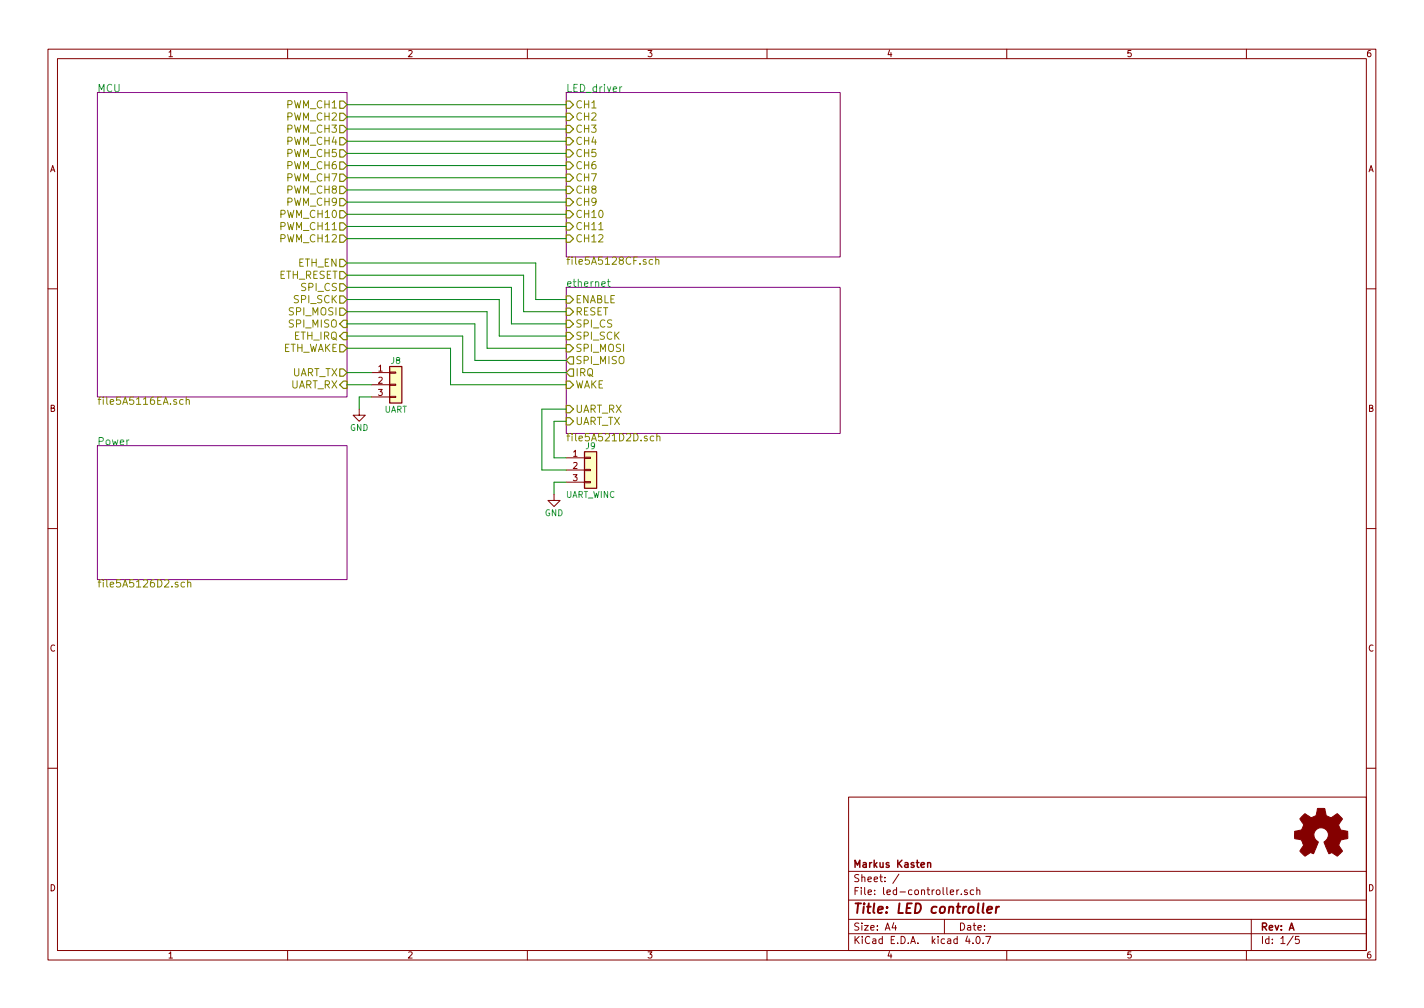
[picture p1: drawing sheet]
EESchema Schematic File Version 2
LIBS:power
LIBS:device
LIBS:transistors
LIBS:conn
LIBS:linear
LIBS:regul
LIBS:74xx
LIBS:cmos4000
LIBS:adc-dac
LIBS:memory
LIBS:xilinx
LIBS:microcontrollers
LIBS:dsp
LIBS:microchip
LIBS:analog_switches
LIBS:motorola
LIBS:texas
LIBS:intel
LIBS:audio
LIBS:interface
LIBS:digital-audio
LIBS:philips
LIBS:display
LIBS:cypress
LIBS:siliconi
LIBS:opto
LIBS:atmel
LIBS:contrib
LIBS:valves
LIBS:stm32
LIBS:custom
LIBS:infineon
LIBS:mechanical
LIBS:graphic_symbols
LIBS:ir
LIBS:Power_Management
LIBS:switches
LIBS:led-controller-cache
EELAYER 25 0
EELAYER END
$Descr A4 11693 8268
encoding utf-8
Sheet 1 5
Title "LED controller"
Date ""
Rev "A"
Comp "Markus Kasten"
Comment1 ""
Comment2 ""
Comment3 ""
Comment4 ""
$EndDescr
$Sheet
S 800  750  2050 2500
U 5A5116EB
F0 "MCU" 60
F1 "file5A5116EA.sch" 60
F2 "PWM_CH1" O R 2850 850 60 
F3 "PWM_CH2" O R 2850 950 60 
F4 "PWM_CH3" O R 2850 1050 60 
F5 "PWM_CH4" O R 2850 1150 60 
F6 "PWM_CH5" O R 2850 1250 60 
F7 "PWM_CH6" O R 2850 1350 60 
F8 "PWM_CH7" O R 2850 1450 60 
F9 "PWM_CH8" O R 2850 1550 60 
F10 "PWM_CH9" O R 2850 1650 60 
F11 "PWM_CH10" O R 2850 1750 60 
F12 "PWM_CH11" O R 2850 1850 60 
F13 "PWM_CH12" O R 2850 1950 60 
F14 "SPI_CS" O R 2850 2350 60 
F15 "SPI_SCK" O R 2850 2450 60 
F16 "SPI_MISO" I R 2850 2650 60 
F17 "SPI_MOSI" O R 2850 2550 60 
F18 "UART_TX" O R 2850 3050 60 
F19 "UART_RX" I R 2850 3150 60 
F20 "ETH_RESET" O R 2850 2250 60 
F21 "ETH_EN" O R 2850 2150 60 
F22 "ETH_IRQ" I R 2850 2750 60 
F23 "ETH_WAKE" O R 2850 2850 60 
$EndSheet
$Sheet
S 800  3650 2050 1100
U 5A5126D3
F0 "Power" 60
F1 "file5A5126D2.sch" 60
$EndSheet
$Sheet
S 4650 750  2250 1350
U 5A5128D0
F0 "LED_driver" 60
F1 "file5A5128CF.sch" 60
F2 "CH4" I L 4650 1150 60 
F3 "CH3" I L 4650 1050 60 
F4 "CH2" I L 4650 950 60 
F5 "CH1" I L 4650 850 60 
F6 "CH6" I L 4650 1350 60 
F7 "CH5" I L 4650 1250 60 
F8 "CH9" I L 4650 1650 60 
F9 "CH8" I L 4650 1550 60 
F10 "CH12" I L 4650 1950 60 
F11 "CH11" I L 4650 1850 60 
F12 "CH10" I L 4650 1750 60 
F13 "CH7" I L 4650 1450 60 
$EndSheet
$Sheet
S 4650 2350 2250 1200
U 5A521D2E
F0 "ethernet" 60
F1 "file5A521D2D.sch" 60
F2 "ENABLE" I L 4650 2450 60 
F3 "SPI_MOSI" I L 4650 2850 60 
F4 "SPI_SCK" I L 4650 2750 60 
F5 "SPI_CS" I L 4650 2650 60 
F6 "WAKE" I L 4650 3150 60 
F7 "UART_RX" I L 4650 3350 60 
F8 "UART_TX" I L 4650 3450 60 
F9 "RESET" I L 4650 2550 60 
F10 "IRQ" O L 4650 3050 60 
F11 "SPI_MISO" O L 4650 2950 60 
$EndSheet
Wire Wire Line
	4650 850  2850 850 
Wire Wire Line
	2850 950  4650 950 
Wire Wire Line
	4650 1050 2850 1050
Wire Wire Line
	2850 1150 4650 1150
Wire Wire Line
	4650 1250 2850 1250
Wire Wire Line
	2850 1350 4650 1350
Wire Wire Line
	4650 1550 2850 1550
Wire Wire Line
	2850 1650 4650 1650
Wire Wire Line
	4650 1750 2850 1750
Wire Wire Line
	2850 1850 4650 1850
Wire Wire Line
	4650 1950 2850 1950
Wire Wire Line
	2850 2150 4400 2150
Wire Wire Line
	4400 2150 4400 2450
Wire Wire Line
	4400 2450 4650 2450
Wire Wire Line
	4650 2550 4300 2550
Wire Wire Line
	4300 2550 4300 2250
Wire Wire Line
	4300 2250 2850 2250
Wire Wire Line
	2850 2350 4200 2350
Wire Wire Line
	4200 2350 4200 2650
Wire Wire Line
	4200 2650 4650 2650
Wire Wire Line
	4650 2750 4100 2750
Wire Wire Line
	4100 2750 4100 2450
Wire Wire Line
	4100 2450 2850 2450
Wire Wire Line
	2850 2550 4000 2550
Wire Wire Line
	4000 2550 4000 2850
Wire Wire Line
	4000 2850 4650 2850
Wire Wire Line
	4650 2950 3900 2950
Wire Wire Line
	3900 2950 3900 2650
Wire Wire Line
	3900 2650 2850 2650
Wire Wire Line
	2850 2750 3800 2750
Wire Wire Line
	3800 2750 3800 3050
Wire Wire Line
	3800 3050 4650 3050
Wire Wire Line
	4650 3150 3700 3150
Wire Wire Line
	3700 3150 3700 2850
Wire Wire Line
	3700 2850 2850 2850
Wire Wire Line
	4650 1450 2850 1450
$Comp
L Logo_Open_Hardware_Small #LOGO1
U 1 1
P 10850 6850
F 0 "#LOGO1" H 10850 7125 50  0001 C CNN
F 1 "Logo_Open_Hardware_Small" H 10850 6625 50  0001 C CNN
F 2 "" H 10850 6850 50  0001 C CNN
F 3 "" H 10850 6850 50  0001 C CNN
	1    10850 6850
	1    0    0    -1  
$EndComp
$Comp
L Conn_01x03 J9
U 1 1
P 4850 3850
F 0 "J9" H 4850 4050 50  0000 C CNN
F 1 "UART_WINC" H 4850 3650 50  0000 C CNN
F 2 "Pin_Headers:Pin_Header_Straight_1x03_Pitch2.54mm" H 4850 3850 50  0001 C CNN
F 3 "" H 4850 3850 50  0001 C CNN
	1    4850 3850
	1    0    0    -1  
$EndComp
$Comp
L Conn_01x03 J8
U 1 1
P 3250 3150
F 0 "J8" H 3250 3350 50  0000 C CNN
F 1 "UART" H 3250 2950 50  0000 C CNN
F 2 "Pin_Headers:Pin_Header_Straight_1x03_Pitch2.54mm" H 3250 3150 50  0001 C CNN
F 3 "" H 3250 3150 50  0001 C CNN
	1    3250 3150
	1    0    0    -1  
$EndComp
Wire Wire Line
	2850 3050 3050 3050
Wire Wire Line
	2850 3150 3050 3150
Wire Wire Line
	4650 3450 4550 3450
Wire Wire Line
	4550 3450 4550 3750
Wire Wire Line
	4550 3750 4650 3750
Wire Wire Line
	4650 3850 4450 3850
Wire Wire Line
	4450 3850 4450 3350
Wire Wire Line
	4450 3350 4650 3350
Wire Wire Line
	3050 3250 2950 3250
Wire Wire Line
	2950 3250 2950 3350
Wire Wire Line
	4650 3950 4550 3950
Wire Wire Line
	4550 3950 4550 4050
$Comp
L GND #PWR01
U 1 1
P 4550 4050
F 0 "#PWR01" H 4550 3800 50  0001 C CNN
F 1 "GND" H 4550 3900 50  0000 C CNN
F 2 "" H 4550 4050 50  0001 C CNN
F 3 "" H 4550 4050 50  0001 C CNN
	1    4550 4050
	1    0    0    -1  
$EndComp
$Comp
L GND #PWR02
U 1 1
P 2950 3350
F 0 "#PWR02" H 2950 3100 50  0001 C CNN
F 1 "GND" H 2950 3200 50  0000 C CNN
F 2 "" H 2950 3350 50  0001 C CNN
F 3 "" H 2950 3350 50  0001 C CNN
	1    2950 3350
	1    0    0    -1  
$EndComp
$EndSCHEMATC
